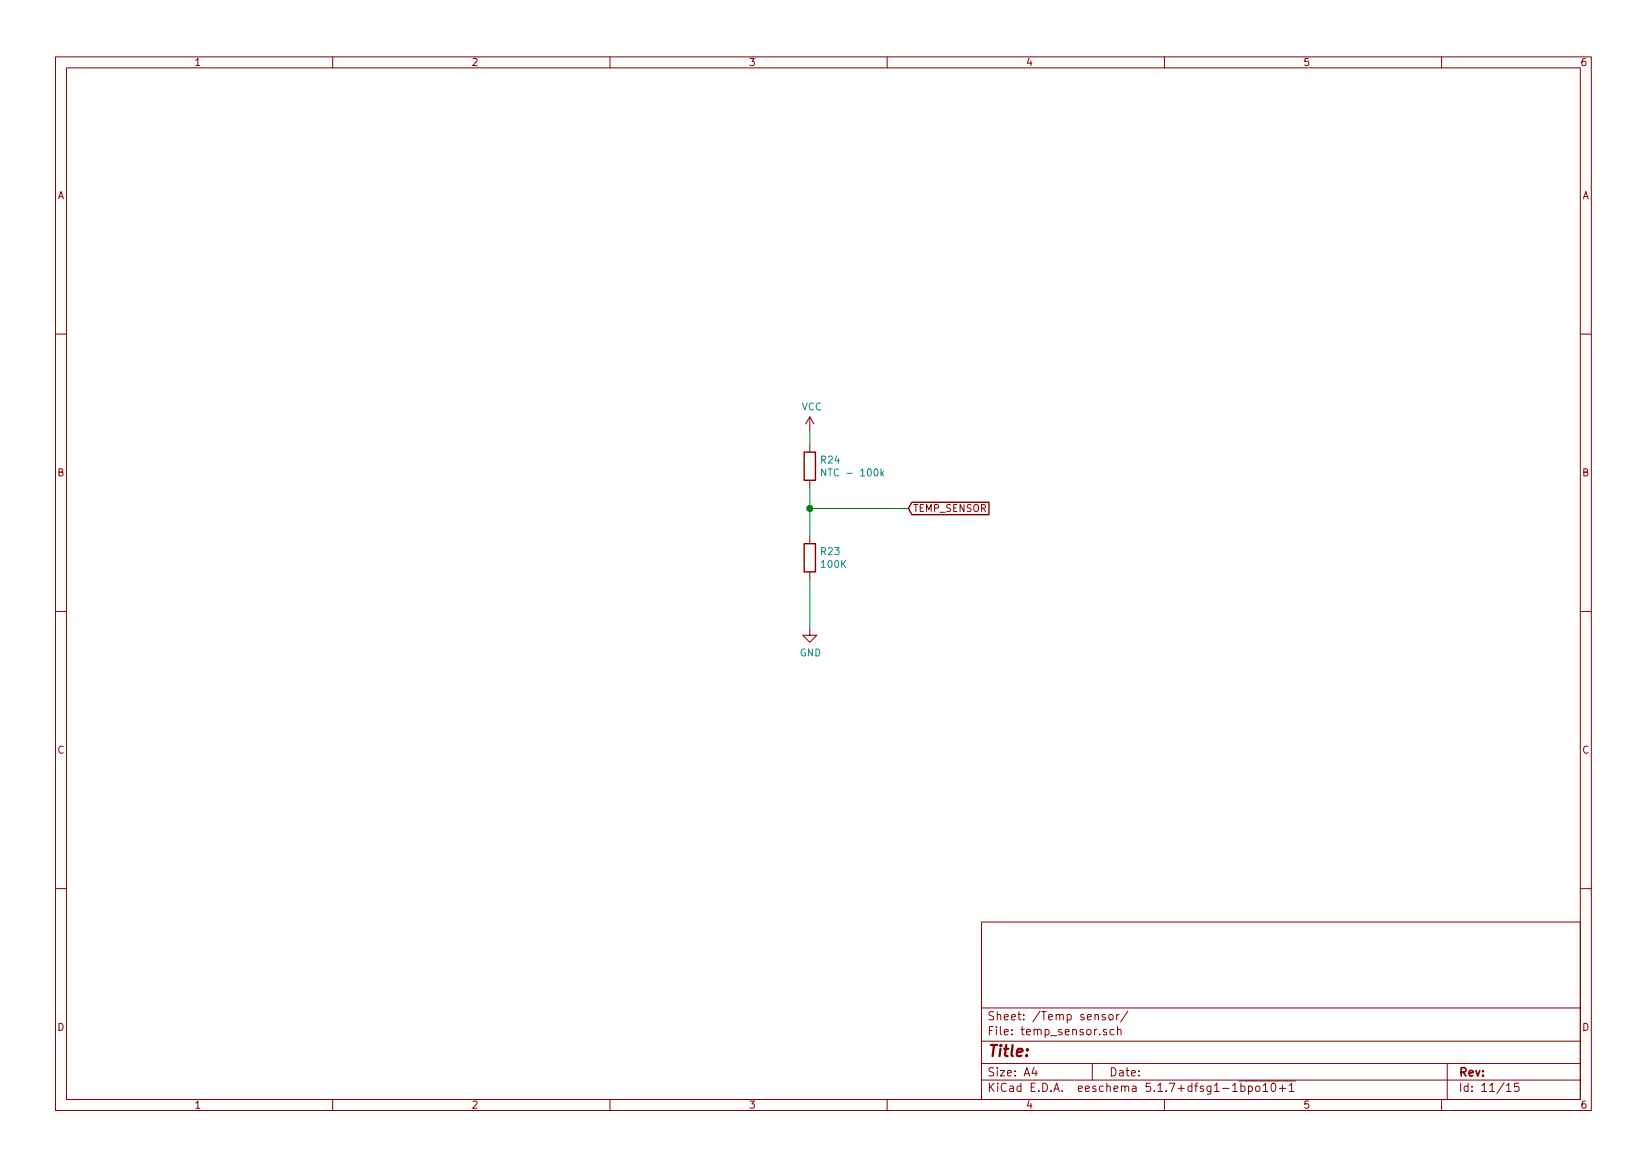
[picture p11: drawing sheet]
<svg xmlns="http://www.w3.org/2000/svg" width="297mm" height="210mm" viewBox="0 0 297 210" stroke-linecap="round" stroke-linejoin="round" font-family="sans-serif">
<g fill="none" stroke="#840000" stroke-width=".18">
<path d="M10 10.3h277v189.9h-277zM12 12.2h273v186.1h-273zM60 10.3v1.9M110 10.3v1.9M160 10.3v1.9M210 10.3v1.9M260 10.3v1.9M10 60.2h2M146 75.2v2.5M146 75.2l-.7 1.2M146 75.2l.8 1.2M285 60.2h2"/>
<path d="M146 80.3v1.2M146 86.6v1.3M146 96.8v1.2M10 110.3h2M146 113.3v1.2h1.3l-1.3 1.3-1.2-1.3h1.2M146 103.1v1.3M285 110.3h2M10 160.2h2M177 166.3h108v32h-108zM285 160.2h2M60 198.3v1.9M110 198.3v1.9"/>
<path d="M160 198.3v1.9M177 194.8h108M177 191.8h108M177 187.8h108M177 181.8h108M186.5 192.5l-.4 1h1M186.8 193v1M197 191.8v3M199.3 183a.37 .37 0 0 0-.5 .1v.3l.5 .1 .1 .1-.2 .3-.4-.1M199.5 185.7l-.3-.1-.2 .2 .1 .2 .4 .2v.3h-.5M200.1 183.1l.2-.2 .4 .2v.7l-.2 .1-.4-.1zM200.9 185.7l-.4-.1-.3 .3 .1 .6 .2 .1 .4-.1"/>
<path d="M201.4 182.9v1M201.5 185.7l.3-.1 .3 .1 .1 .9M201.5 185.1v1.5M201.8 182.9l-.4 .3M203.4 182.3l-1.3 2M210 198.3v1.9M222.3 196.8h.9M223.4 194.9h10.3M223.8 195.9l.4-.1 .3 .3v.6l-.3 .1-.4-.1M223.8 195.3v1.5M225.2 195.9l.4-.1 .3 .3-.1 .6-.2 .1-.4-.1M225.2 195.8v1.5"/>
<path d="M226.5 196l.2-.2 .5 .2v.5l-.1 .2-.4 .1-.2-.1zM227.8 195.8l.4-.5v1.5M227.8 196.8h.9M229.4 195.4l.2-.1a.8 .8 0 0 1 .5 .8 .8 .8 0 0 1-.5 .7 1 1 0 0 1-.2-1.4zM230.7 196.3h1.2M231.3 195.7v1.1M232.5 195.8l.4-.5v1.5M232.5 196.8h.9M260 198.3v1.9M261 191.8v6.5M271.7 195.8l.4-.5v1.5M271.7 196.8h.8"/>
<path d="M273.9 195.3h-.7l-.1 .7 .2-.1 .5 .1 .2 .2-.1 .5-.2 .1-.6-.1"/>
</g>
<path d="M145 98h2.1v5.1h-2.1zM145 81.5h2.1v5.1h-2.1zM164.5 90.6h13.9v2.2h-13.9l-.7-1.1z" fill="none" stroke="#840000" stroke-width=".25"/>
<path d="M148.9 84.6v1.2l-.7-1.2v1.2M158.9 84.6v1.2M159 85.3l.4 .5M159.4 85l-.5 .5" fill="none" stroke="#008484" stroke-width=".18"/>
<path d="M146 77.7v2.6M146 87.9v8.9M146 91.7h17.8M146 104.4v8.9" fill="none" stroke="#008400" stroke-width=".18"/>
<circle cx="146.1" cy="91.7" r=".51" fill="#008400" stroke="#008400" stroke-width=".25"/>
<text font-size="2.8" fill="#840000" x="178" y="190.5">Title:</text>
<g font-size="2.1" fill="#840000">
<text x="178" y="184">Sheet: /Temp sensor/</text>
<text x="178" y="186.7">File: temp_sensor.sch</text>
<text x="178" y="196.9">KiCad E.D.A. eeschema 5.1.7+dfsg1-1bpo10+1</text>
<text x="178" y="194.1">Size: A4</text>
<text x="200" y="194.1">Date:</text>
<text x="263" y="194.1">Rev:</text>
<text x="263" y="196.9">Id: 11/15</text>
</g>
<g font-size="1.8" fill="#840000">
<text x="35" y="11.9">1</text>
<text x="85" y="11.9">2</text>
<text x="135" y="11.9">3</text>
<text x="185" y="11.9">4</text>
<text x="235" y="11.9">5</text>
<text x="285" y="11.9">6</text>
<text x="10.4" y="35.9">A</text>
<text x="285.4" y="35.9">A</text>
<text x="10.4" y="85.9">B</text>
<text x="285.4" y="85.9">B</text>
<text x="164.6" y="92.3">TEMP_SENSOR</text>
<text x="10.4" y="135.9">C</text>
<text x="285.4" y="135.9">C</text>
<text x="10.4" y="185.9">D</text>
<text x="285.4" y="185.9">D</text>
<text x="35" y="199.9">1</text>
<text x="85" y="199.9">2</text>
<text x="135" y="199.9">3</text>
<text x="185" y="199.9">4</text>
<text x="235" y="199.9">5</text>
<text x="285" y="199.9">6</text>
</g>
<g font-size="1.8" fill="#008484">
<text x="144.6" y="74">VCC</text>
<text x="148.1" y="83.6">R24</text>
<text x="149.2" y="85.9">NTC - 100k</text>
<text x="148.1" y="100.1">R23</text>
<text x="148.2" y="102.4">100K</text>
<text x="144.2" y="118.4">GND</text>
</g>
</svg>
